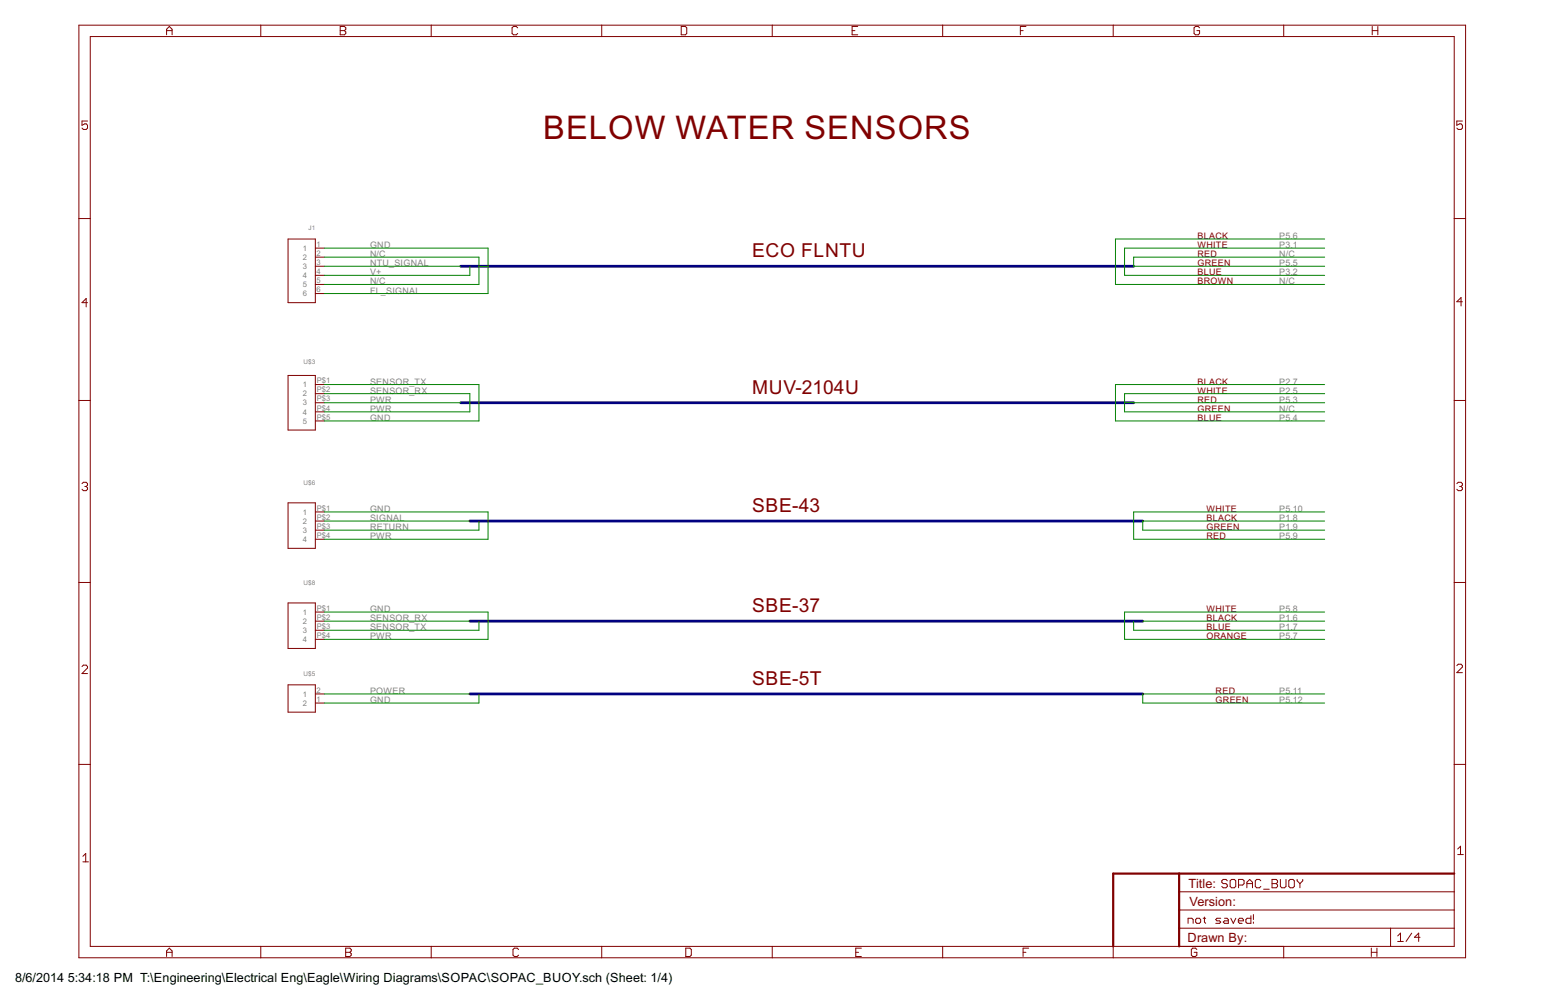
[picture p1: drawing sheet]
<svg xmlns="http://www.w3.org/2000/svg" width="432mm" height="279mm" viewBox="0 0 432 279" stroke-linecap="round" stroke-linejoin="round" font-family="sans-serif">
<g fill="none" stroke="#800000" stroke-width=".28">
<path d="M22 7h387.3v260.3h-387.3zM25.2 10.2h381v254h-381zM46.5 9.7v-1.5l.8-.8 .8 .8v1.5M46.5 8.6h1.6M72.8 7v3.2M95 7.4h1.2l.4 .4v.4l-.4 .4 .4 .3v.4l-.4 .4h-1.2zM95 8.6h1.2M120.4 7v3.2M144.6 7.8l-.4-.4h-.8l-.4 .4v1.5l.4 .4h.8l.4-.4M168.1 7v3.2M190.3 7.4h1.1l.4 .4v1.5l-.4 .4h-1.1zM215.7 7v3.2"/>
<path d="M238 8.6h.8M239.6 7.4h-1.6v2.3h1.6M263.3 7v3.2M285 8.6h.8M286.6 7.4h-1.6v2.3M310.9 7v3.2M335 7.8l-.3-.4h-.8l-.4 .4v1.5l.4 .4h.8l.3-.4v-.7h-.7M358.5 7v3.2M383.3 7.4v2.3M383.3 8.6h1.5M384.8 7.4v2.3M24.4 33.8h-1.5v1.2l1.2-.4 .3 .4v.8l-.3 .3h-.8l-.4-.3"/>
<path d="M408.5 33.8h-1.6v1.2l1.2-.4 .4 .4v.8l-.4 .3h-.8l-.4-.3M22 61h3.2M80.5 66.7h7.6v17.8h-7.6zM88.1 69.3h2.5M88.1 71.8h2.5M88.1 74.3h2.5M88.1 76.9h2.5M88.1 79.4h2.5M406.2 61h3.1M24.4 84.5h-1.5l1.2-1.2v2.4M88.1 81.9h2.5M408.5 84.2h-1.6l1.2-1.1v2.3"/>
<path d="M22 111.8h3.2M80.5 104.8h7.6v15.2h-7.6zM88.1 107.3h2.5M88.1 109.9h2.5M88.1 112.4h2.5M88.1 115h2.5M88.1 117.5h2.5M406.2 111.8h3.1M22.9 135l.4-.4h.8l.3 .4v.4l-.3 .4M23.7 135.8h.4M24.1 135.8l.3 .4v.4l-.3 .3h-.8l-.4-.3M406.9 135l.4-.4h.8l.4 .4v.4l-.4 .4"/>
<path d="M407.7 135.8h.4M408.1 135.8l.4 .4v.4l-.4 .3h-.8l-.4-.3M80.5 140.4h7.6v12.7h-7.6zM88.1 142.9h2.5M88.1 145.4h2.5M88.1 148h2.5M88.1 150.5h2.5M22 162.6h3.2M80.5 168.3h7.6v12.7h-7.6zM88.1 170.8h2.5M88.1 173.4h2.5M88.1 175.9h2.5"/>
<path d="M88.1 178.5h2.5M406.2 162.6h3.1M22.9 186.1l.4-.4h.8l.3 .4v.3l-1.5 1.6h1.5M80.5 191.2h7.6v7.6h-7.6zM88.1 193.7h2.5M88.1 196.2h2.5M406.9 185.8l.4-.4h.8l.4 .4v.4l-1.6 1.5h1.6M22 213.4h3.2M406.2 213.4h3.1M23.2 239l.7-.8v2.4M407.1 237l.8-.8v2.3M407.1 238.5h1.6"/>
<path d="M23.2 240.6h1.5M329.3 259.1h76.9M329.3 254h76.9M329.3 248.9h76.9M331.8 257.7v-1.4h1.1l.3 .4v1M334.3 256.3h.7l.3 .4v.7l-.3 .3h-.7l-.4-.3v-.7zM336 256.3h.7M336.4 256v1.4l.3 .3M341 256.3h-1.1l-.3 .4 .3 .3h.7l.4 .4-.4 .3h-1M342 256.3h.7l.4 .4v1h-1.1l-.3-.3 .3-.4h1.1M342.8 245.9l-.4-.4h-.8l-.4 .4v.4l.4 .3h.8l.4 .4v.4l-.4 .4h-.8l-.4-.4M343.6 245.9l.4-.4h.7l.4 .4v1.5l-.4 .4h-.7l-.4-.4z"/>
<path d="M343.8 256.3l.7 1.4 .7-1.4M345.9 257h1.4v-.3l-.4-.4h-.7l-.3 .4v.7l.3 .3h.7M345.9 247h1.2l.4-.4v-.7l-.4-.4h-1.2v2.3M348.3 246.6h1.5M348.3 247.8v-1.5l.7-.8 .8 .8v1.5M349.4 255.6v2.1h-1.1l-.3-.3v-.7l.3-.4h1.1M350.1 255.3v1.4M350.1 257.4v.3M352.1 245.9l-.3-.4h-.8l-.4 .4v1.5l.4 .4h.8l.3-.4M352.9 248.2h1.6M355.3 245.5h1.1l.4 .4v.4l-.4 .3 .4 .4v.4l-.4 .4h-1.1zM355.3 246.6h1.1"/>
<path d="M357.6 245.5v1.9l.4 .4h.8l.4-.4v-1.9M360.3 245.5h.8l.4 .4v1.5l-.4 .4h-.8l-.3-.4v-1.5zM362.3 245.5v.4l.8 .7M363.1 246.6v1.2M363.9 245.5v.4l-.8 .7M388.4 259.1v5.1M46.5 267v-1.6l.8-.8 .8 .8v1.6M46.5 265.8h1.6M72.8 264.2v3.1M96.5 265.8h1.2M96.5 264.6h1.2l.4 .4v.4l-.4 .4 .4 .4v.4l-.4 .4h-1.2zM120.4 264.2v3.1"/>
<path d="M144.8 265l-.4-.4h-.7l-.4 .4v1.6l.4 .4h.7l.4-.4M168.1 264.2v3.1M191.5 264.6h1.2l.4 .4v1.6l-.4 .4h-1.2zM215.7 264.2v3.1M239 265.8h.8M240.6 264.6h-1.6v2.4h1.6M263.3 264.2v3.1M285.7 265.8h.8M287.3 264.6h-1.6v2.4M310.9 264.2v3.1M334.3 265l-.4-.4h-.8l-.4 .4v1.6l.4 .4h.8l.4-.4v-.8h-.8M358.5 264.2v3.1"/>
<path d="M383 265.8h1.6M383 264.6v2.4M384.6 264.6v2.4M390.4 261.2l.8-.7v2.3M390.4 262.8h1.5M394.3 260.5l-1.6 2.3M396.6 261.6h-1.5l1.1-1.1v2.3"/>
</g>
<path d="M329.3 243.8v20.4M406.2 243.8h-95.3v20.4" fill="none" stroke="#800000" stroke-width=".61"/>
<path d="M128.7 74.3h187.9M128.7 112.4h187.9M131.2 145.4h188M131.2 173.4h188M131.2 193.7h188" fill="none" stroke="#000080" stroke-width=".76"/>
<g fill="none" stroke="#008000" stroke-width=".28">
<path d="M90.6 69.3h45.7v12.6h-45.7M90.6 74.3h38.1M90.6 71.8h43.2v7.6h-43.2M131.2 74.3v2.6h-40.6M133.8 74.3h2.5M370 69.3h-55.9v7.6h55.9M370 71.8h-53.4v2.5h53.4M370 66.7h-58.4v12.7h58.4M90.6 107.3h43.2v10.2h-43.2M90.6 109.9h40.6v5.1h-40.6M90.6 112.4h38.1M314.1 112.4h55.9"/>
<path d="M370 107.3h-58.4v10.2h58.4M370 109.9h-55.9v5.1h55.9M90.6 142.9h45.7v7.6h-45.7M90.6 145.4h40.6M133.8 145.4v2.6h-43.2M370 142.9h-53.4v7.6h53.4M370 145.4h-50.8v2.6h50.8M90.6 170.8h45.7v7.7h-45.7M90.6 173.4h40.6M133.8 173.4v2.5h-43.2M316.6 173.4v2.5h53.4M319.2 173.4h50.8"/>
<path d="M370 170.8h-55.9v7.7h55.9M90.6 193.7h40.6M133.8 193.7v2.5h-43.2M370 193.7h-50.8v2.5h50.8"/>
</g>
<text font-size="10.2" fill="#800000" x="151.7" y="38.8">BELOW WATER SENSORS</text>
<g font-size="6" fill="#800000">
<text x="210.1" y="71.8">ECO FLNTU</text>
<text x="210.1" y="109.9">MUV-2104U</text>
<text x="210.1" y="142.9">SBE-43</text>
<text x="210.1" y="170.8">SBE-37</text>
<text x="210.1" y="191.1">SBE-5T</text>
</g>
<g font-size="4" fill="#800000">
<text x="331.9" y="247.8">Title:</text>
<text x="332.2" y="252.9">Version:</text>
<text x="331.7" y="263">Drawn By:</text>
</g>
<g font-size="4">
<text x="4.2" y="274.2">8/6/2014</text>
<text x="18.9" y="274.2">5:34:18 PM T:\Engineering\Electrical Eng\Eagle\Wiring Diagrams\SOPAC\SOPAC_BUOY.sch (Sheet: 1/4)</text>
</g>
<g font-size="2.8" fill="#808080">
<text x="103.3" y="69.2">GND</text>
<text x="103.3" y="71.8">N/C</text>
<text x="357.3" y="71.8">N/C</text>
<text x="357.3" y="69.2">P3.1</text>
<text x="357.3" y="66.7">P5.6</text>
<text x="103.3" y="74.3">NTU_SIGNAL</text>
<text x="103.3" y="76.9">V+</text>
<text x="357.3" y="76.9">P3.2</text>
<text x="357.3" y="74.3">P5.5</text>
<text x="103.3" y="79.4">N/C</text>
<text x="103.3" y="81.9">FL_SIGNAL</text>
<text x="357.3" y="79.4">N/C</text>
<text x="103.3" y="107.3">SENSOR_TX</text>
<text x="357.3" y="107.3">P2.7</text>
<text x="103.3" y="109.9">SENSOR_RX</text>
<text x="103.3" y="112.4">PWR</text>
<text x="357.3" y="109.9">P2.5</text>
<text x="357.3" y="112.4">P5.3</text>
<text x="103.3" y="117.5">GND</text>
<text x="103.3" y="115">PWR</text>
<text x="357.3" y="115">N/C</text>
<text x="357.3" y="117.5">P5.4</text>
<text x="103.3" y="142.9">GND</text>
<text x="357.3" y="142.9">P5.10</text>
<text x="103.3" y="145.4">SIGNAL</text>
<text x="103.3" y="148">RETURN</text>
<text x="357.3" y="145.4">P1.8</text>
<text x="357.3" y="148">P1.9</text>
<text x="103.3" y="150.5">PWR</text>
<text x="357.3" y="150.5">P5.9</text>
<text x="103.3" y="170.8">GND</text>
<text x="103.3" y="173.4">SENSOR_RX</text>
<text x="357.3" y="170.8">P5.8</text>
<text x="357.3" y="173.4">P1.6</text>
<text x="103.3" y="175.9">SENSOR_TX</text>
<text x="103.3" y="178.4">PWR</text>
<text x="357.3" y="175.9">P1.7</text>
<text x="357.3" y="178.4">P5.7</text>
<text x="103.3" y="196.2">GND</text>
<text x="103.3" y="193.7">POWER</text>
<text x="357.3" y="193.7">P5.11</text>
<text x="357.3" y="196.2">P5.12</text>
</g>
<g font-size="2.8" fill="#800000">
<text x="334.5" y="66.7">BLACK</text>
<text x="334.5" y="69.2">WHITE</text>
<text x="334.5" y="71.8">RED</text>
<text x="334.5" y="74.3">GREEN</text>
<text x="334.5" y="76.9">BLUE</text>
<text x="334.5" y="79.4">BROWN</text>
<text x="334.5" y="107.3">BLACK</text>
<text x="334.5" y="109.9">WHITE</text>
<text x="334.5" y="112.4">RED</text>
<text x="334.5" y="115">GREEN</text>
<text x="334.5" y="117.5">BLUE</text>
<text x="337" y="142.9">WHITE</text>
<text x="337" y="145.4">BLACK</text>
<text x="337" y="148">GREEN</text>
<text x="337" y="150.5">RED</text>
<text x="337" y="170.8">WHITE</text>
<text x="337" y="173.4">BLACK</text>
<text x="337" y="175.9">BLUE</text>
<text x="337" y="178.4">ORANGE</text>
<text x="339.5" y="193.7">RED</text>
<text x="339.5" y="196.2">GREEN</text>
</g>
<g font-size="2.4" fill="#808080">
<text x="84.5" y="70">1</text>
<text x="88.4" y="68.9">1</text>
<text x="88.4" y="71.4">2</text>
<text x="84.5" y="72.5">2</text>
<text x="84.5" y="75.1">3</text>
<text x="84.5" y="77.6">4</text>
<text x="88.4" y="74">3</text>
<text x="88.4" y="76.5">4</text>
<text x="84.5" y="80.2">5</text>
<text x="84.5" y="82.7">6</text>
<text x="88.4" y="79">5</text>
<text x="88.4" y="81.6">6</text>
<text x="88.5" y="107">P$1</text>
<text x="84.5" y="108.1">1</text>
<text x="84.5" y="110.6">2</text>
<text x="84.5" y="113.2">3</text>
<text x="88.5" y="109.5">P$2</text>
<text x="88.5" y="112.1">P$3</text>
<text x="84.5" y="115.7">4</text>
<text x="84.5" y="118.3">5</text>
<text x="88.5" y="114.6">P$4</text>
<text x="88.5" y="117.1">P$5</text>
<text x="84.5" y="143.7">1</text>
<text x="88.5" y="142.5">P$1</text>
<text x="84.5" y="146.2">2</text>
<text x="84.5" y="148.7">3</text>
<text x="88.5" y="145.1">P$2</text>
<text x="88.5" y="147.6">P$3</text>
<text x="84.5" y="151.3">4</text>
<text x="88.5" y="150.2">P$4</text>
<text x="84.5" y="171.6">1</text>
<text x="88.5" y="170.5">P$1</text>
<text x="88.5" y="173">P$2</text>
<text x="84.5" y="174.1">2</text>
<text x="84.5" y="176.7">3</text>
<text x="84.5" y="179.2">4</text>
<text x="88.5" y="175.6">P$3</text>
<text x="88.5" y="178.1">P$4</text>
<text x="84.5" y="194.4">1</text>
<text x="84.5" y="197">2</text>
<text x="88.4" y="193.3">2</text>
<text x="88.4" y="195.9">1</text>
</g>
<g font-size="2" fill="#808080">
<text x="86.1" y="64.2">J1</text>
<text x="84.8" y="101.5">U$3</text>
<text x="84.8" y="135.3">U$6</text>
<text x="84.8" y="163.2">U$8</text>
<text x="84.8" y="188.6">U$5</text>
</g>
</svg>
